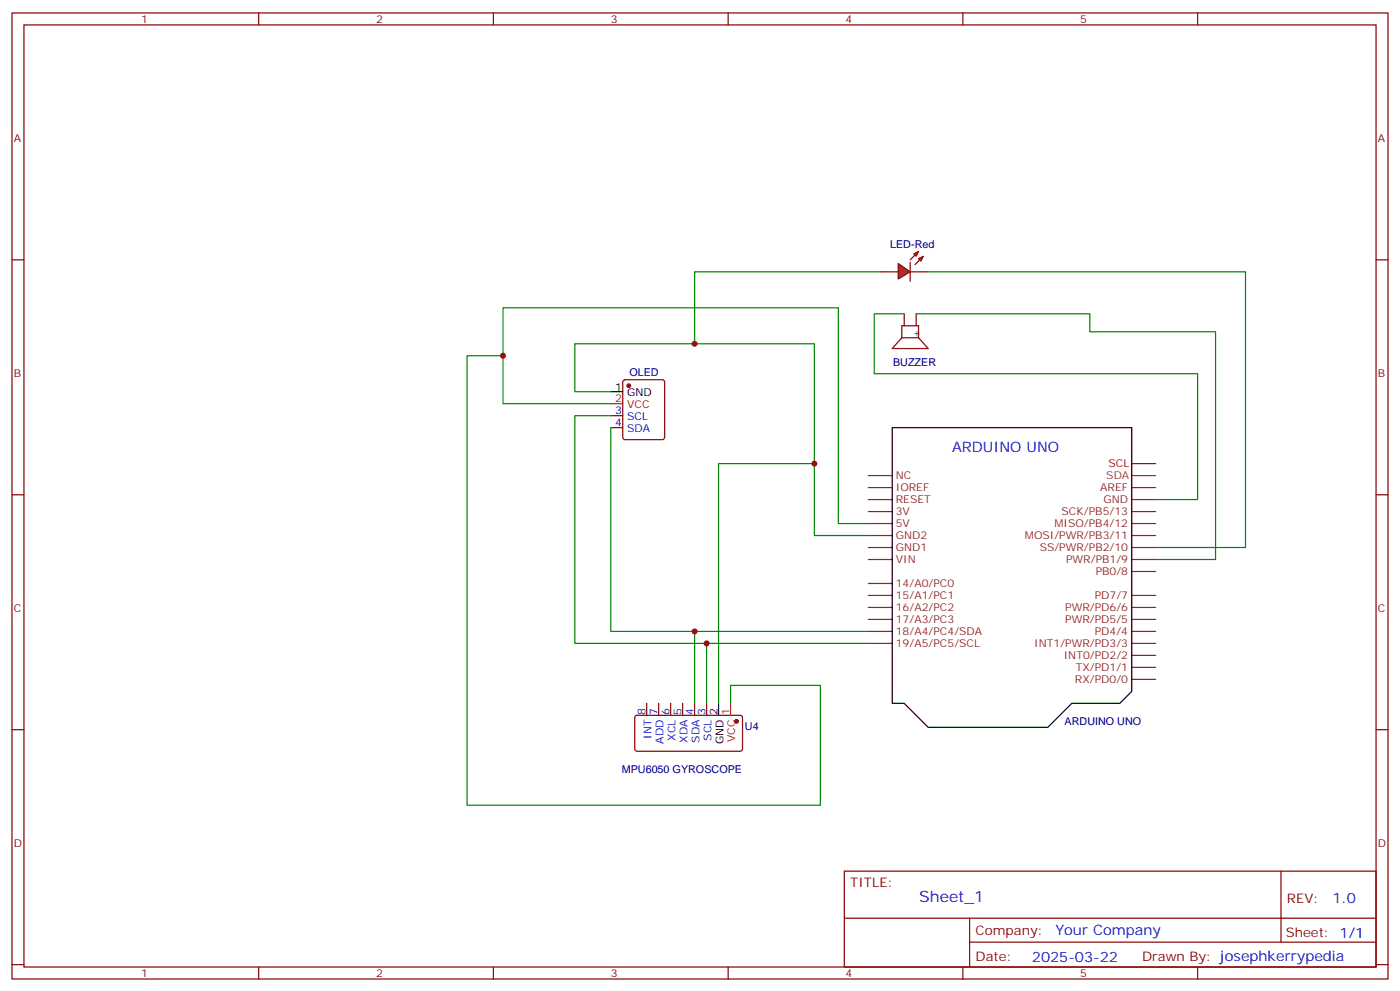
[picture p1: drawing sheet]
<svg xmlns="http://www.w3.org/2000/svg" width="412mm" height="292mm" viewBox="0 0 412 292" stroke-linecap="round" stroke-linejoin="round" font-family="sans-serif">
<g fill="none" stroke="#870000" stroke-width=".35">
<path d="M3.5 3.8h405.4v284.3h-405.4zM7.1 7.3h398.2v277.3h-398.2zM76.2 3.8v3.5M145.3 3.8v3.5M214.5 3.8v3.5M283.6 3.8v3.5M352.8 3.8v3.5M3.5 76.5h3.6M405.3 76.5h3.6M265.6 99.4v-3.5h5v3.5M265.6 99.4h5M265.6 99.4l-2.8 3.2h10.6l-2.8-3.2"/>
<path d="M266.3 92.4v3.5M269.9 92.4v3.5M183.7 112l.4-.2h11l.5 .2 .2 .5v16.2l-.2 .5-.5 .2h-11l-.4-.2-.3-.5v-16.2zM179.9 122.3h3.5M179.9 125.9h3.5M3.5 145.6h3.6M405.3 145.6h3.6M3.5 214.8h3.6M187.2 210.7l.5-.2 30.6 .1 .4 .6v9.5l-.7 .4h-30.6l-.4-.7v-9.2zM190.5 207v3.5M194 207v3.5M197.6 207v3.5"/>
<path d="M201.1 207v3.5M204.6 207v3.5M208.1 207v3.5M405.3 214.8h3.6M248.7 256.4h156.6v28.2h-156.6zM377.3 256.4v20.9M248.7 270.2h156.5M285.6 277.3h119.6M285.6 270.2v14.2M3.5 283.9h3.6M76.2 284.6v3.5M145.3 284.6v3.5"/>
<path d="M214.5 284.6v3.5M283.6 284.6v3.5M352.8 284.6v3.5M405.3 283.9h3.6"/>
</g>
<g fill="#870000" stroke="#870000" stroke-width=".35">
<circle cx="185.2" cy="113.5" r=".53"/>
<circle cx="217" cy="212.3" r=".53"/>
</g>
<path d="M179.9 115.3h3.5M262.8 125.9h70.6v77.6l-3.6 3.5h-14.1l-7 7.1h-35.3l-7.1-7.1h-3.5zM211.7 207v3.5" fill="none" stroke="#000" stroke-width=".35"/>
<path d="M179.9 118.8h3.5M215.2 207v3.5" fill="none" stroke="#f00" stroke-width=".35"/>
<g fill="none" stroke="#8c2424" stroke-width=".35">
<path d="M255.8 140h7M255.8 157.6h7M255.8 154.1h7M255.8 150.6h7M255.8 147h7M255.8 143.5h7M333.4 157.6h7M333.4 154.1h7M333.4 150.6h7M333.4 147h7M333.4 143.5h7M255.8 178.8h7"/>
<path d="M255.8 175.3h7M255.8 164.7h7M255.8 161.1h7M255.8 171.7h7M333.4 178.8h7M333.4 175.3h7M333.4 168.2h7M333.4 164.7h7M333.4 161.1h7M255.8 189.4h7M255.8 185.8h7M255.8 182.3h7"/>
<path d="M333.4 200h7M333.4 196.4h7M333.4 192.9h7M333.4 189.4h7M333.4 185.8h7M333.4 182.3h7"/>
</g>
<path d="M333.4 140h7" fill="none" stroke="#933" stroke-width=".35"/>
<path d="M333.4 136.5h7" fill="none" stroke="#900" stroke-width=".35"/>
<path d="M266.3 92.4h-8.8v17.6h95.3v37h-12.4M269.9 92.4h51.1v5.2h37.1v67.1h-17.7M148.2 104.7h-10.6v132.3h104.1v-35.3h-26.5v5.3M179.9 118.8h-31.7v-28.2h98.7v63.5h8.9M179.9 115.3h-10.6v-14.1h70.6v56.4h15.9M179.9 125.9v59.9h75.9M179.9 122.3h-10.6v67.1h86.5M239.9 136.5h-28.2v70.5M204.6 185.8v21.2M208.1 189.4v17.6" fill="none" stroke="#008700" stroke-width=".35"/>
<g fill="#f00" stroke="#870000" stroke-width=".35">
<path d="M264.6 77.5l3.5 2.5-3.5 2.1z"/>
<path d="M268.1 77.2v5.6z"/>
</g>
<g fill="#870000" stroke="#870000" stroke-width=".35">
<path d="M268.1 76.5l1.4-1.4z"/>
<path d="M269.5 77.9l1.4-1.4z"/>
</g>
<g fill="#f00" stroke="#870000" stroke-width=".35">
<path d="M269.2 74.7l1.4-.7-.7 1.4z"/>
<path d="M270.6 76.1l1.4-.7-.7 1.4z"/>
</g>
<path d="M259.3 80h5.3M268.1 80h5.3" fill="none" stroke="#870000" stroke-width=".35"/>
<path d="M259.3 80h-54.7v21.2M273.4 80h93.5v81.1h-26.5" fill="none" stroke="#008700" stroke-width=".35"/>
<g fill="#c00">
<circle cx="148.2" cy="104.7" r=".88"/>
<circle cx="239.9" cy="136.5" r=".88"/>
<circle cx="208.1" cy="189.4" r=".88"/>
<circle cx="204.6" cy="185.8" r=".88"/>
<circle cx="204.6" cy="101.2" r=".88"/>
</g>
<text font-size="4.6" fill="#00f" x="270.8" y="265.4">Sheet_1</text>
<g font-size="4.2" fill="#00f">
<text x="280.5" y="132.9">ARDUINO UNO</text>
<text x="392.5" y="265.7">1.0</text>
<text x="310.9" y="275.2">Your Company</text>
<text x="304" y="283">2025-03-22</text>
</g>
<g font-size="3.9" fill="#800">
<text x="250.5" y="261">TITLE:</text>
<text x="379.1" y="265.7">REV:</text>
<text x="287.4" y="275.2">Company:</text>
<text x="378.7" y="275.8">Sheet: 1/1</text>
<text x="287.4" y="282.9">Date:</text>
<text x="336.4" y="282.9">Drawn By: josephkerrypedia</text>
</g>
<g font-size="3.2" fill="#800">
<text x="41.6" y="6.8">1</text>
<text x="110.8" y="6.8">2</text>
<text x="179.9" y="6.8">3</text>
<text x="249.1" y="6.8">4</text>
<text x="318.2" y="6.8">5</text>
<text x="4.1" y="41.9">A</text>
<text x="405.9" y="41.9">A</text>
<text x="4.1" y="111.1">B</text>
<text x="405.9" y="111.1">B</text>
<text x="4.1" y="180.2">C</text>
<text x="405.9" y="180.2">C</text>
<text x="4.1" y="249.3">D</text>
<text x="405.9" y="249.3">D</text>
<text x="41.6" y="287.6">1</text>
<text x="110.8" y="287.6">2</text>
<text x="179.9" y="287.6">3</text>
<text x="249.1" y="287.6">4</text>
<text x="318.2" y="287.6">5</text>
</g>
<g font-size="3.2" fill="#000080">
<text x="262.2" y="73">LED-Red</text>
<text x="263.1" y="107.6">BUZZER</text>
<text x="185.4" y="110.7">OLED</text>
<text x="219.4" y="214.8">U4</text>
<text x="313.6" y="213.4">ARDUINO UNO</text>
<text x="183.1" y="227.5">MPU6050 GYROSCOPE</text>
</g>
<g font-size="3.2" fill="#00f">
<text x="270.9" y="99.5" transform="rotate(-90 270.9 99.5)">+</text>
<text x="181.3" y="122">3</text>
<text x="181.3" y="125.5">4</text>
<text x="184.7" y="123.8">SCL</text>
<text x="184.7" y="127.3">SDA</text>
<text x="190.1" y="210.4" transform="rotate(-90 190.1 210.4)">8</text>
<text x="193.7" y="210.4" transform="rotate(-90 193.7 210.4)">7</text>
<text x="197.2" y="210.4" transform="rotate(-90 197.2 210.4)">6</text>
<text x="200.7" y="210.4" transform="rotate(-90 200.7 210.4)">5</text>
<text x="204.3" y="210.4" transform="rotate(-90 204.3 210.4)">4</text>
<text x="207.8" y="210.4" transform="rotate(-90 207.8 210.4)">3</text>
<text x="191.9" y="217.5" transform="rotate(-90 191.9 217.5)">INT</text>
<text x="195.4" y="218.9" transform="rotate(-90 195.4 218.9)">ADD</text>
<text x="199" y="218" transform="rotate(-90 199 218)">XCL</text>
<text x="202.5" y="218.6" transform="rotate(-90 202.5 218.6)">XDA</text>
<text x="206" y="218.6" transform="rotate(-90 206 218.6)">SDA</text>
<text x="209.5" y="218" transform="rotate(-90 209.5 218)">SCL</text>
</g>
<g font-size="3.2">
<text x="181.3" y="114.9">1</text>
<text x="184.7" y="116.7">GND</text>
<text x="211.3" y="210.4" transform="rotate(-90 211.3 210.4)">2</text>
<text x="213.1" y="219.1" transform="rotate(-90 213.1 219.1)">GND</text>
</g>
<g font-size="3.2" fill="#f00">
<text x="181.3" y="118.5">2</text>
<text x="184.7" y="120.2">VCC</text>
<text x="214.8" y="210.4" transform="rotate(-90 214.8 210.4)">1</text>
<text x="216.6" y="218.4" transform="rotate(-90 216.6 218.4)">VCC</text>
</g>
<text font-size="3.2" fill="#900" x="326.5" y="137.5">SCL</text>
<g font-size="3.2" fill="#8d2323">
<text x="263.9" y="141">NC</text>
<text x="263.9" y="148.1">RESET</text>
<text x="263.9" y="144.6">IOREF</text>
<text x="324.1" y="144.6">AREF</text>
<text x="325" y="148.1">GND</text>
<text x="263.9" y="155.2">5V</text>
<text x="263.9" y="151.6">3V</text>
<text x="310.6" y="155.2">MISO/PB4/12</text>
<text x="312.7" y="151.6">SCK/PB5/13</text>
<text x="263.9" y="158.7">GND2</text>
<text x="301.9" y="158.7">MOSI/PWR/PB3/11</text>
<text x="263.9" y="165.7">VIN</text>
<text x="263.9" y="162.2">GND1</text>
<text x="306.3" y="162.2">SS/PWR/PB2/10</text>
<text x="314.1" y="165.7">PWR/PB1/9</text>
<text x="263.9" y="172.8">14/A0/PC0</text>
<text x="322.8" y="169.3">PB0/8</text>
<text x="263.9" y="179.8">16/A2/PC2</text>
<text x="263.9" y="176.3">15/A1/PC1</text>
<text x="313.8" y="179.8">PWR/PD6/6</text>
<text x="322.5" y="176.3">PD7/7</text>
<text x="263.9" y="183.4">17/A3/PC3</text>
<text x="313.8" y="183.4">PWR/PD5/5</text>
<text x="263.9" y="190.4">19/A5/PC5/SCL</text>
<text x="263.9" y="186.9">18/A4/PC4/SDA</text>
<text x="304.7" y="190.4">INT1/PWR/PD3/3</text>
<text x="322.5" y="186.9">PD4/4</text>
<text x="313.4" y="194">INT0/PD2/2</text>
<text x="316.9" y="197.5">TX/PD1/1</text>
<text x="316.7" y="201">RX/PD0/0</text>
</g>
<text font-size="3.2" fill="#933" x="325.9" y="141">SDA</text>
</svg>
